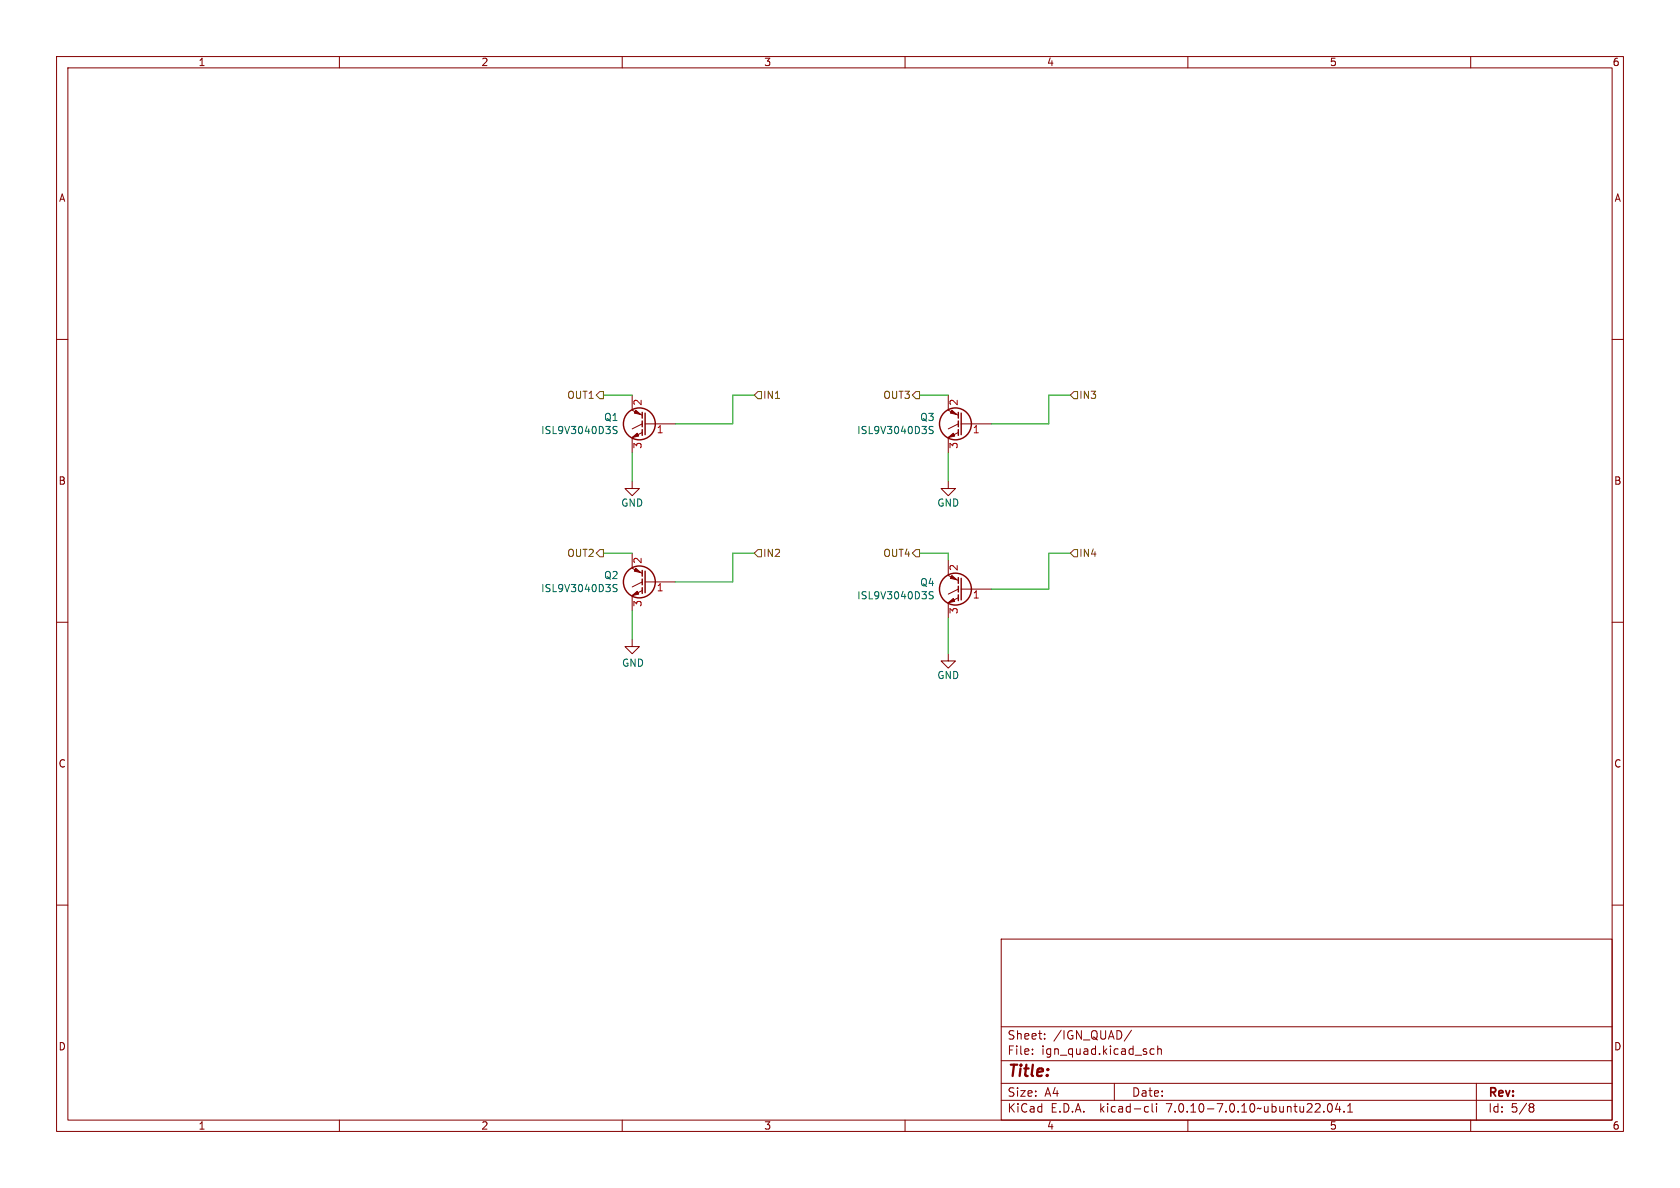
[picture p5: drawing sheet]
<svg xmlns="http://www.w3.org/2000/svg" width="297mm" height="210mm" viewBox="0 0 297 210" stroke-linecap="round" stroke-linejoin="round" font-family="sans-serif">
<g fill="none" stroke="#840000" stroke-width=".18">
<path d="M10 10h277v190h-277zM12 12h273v186h-273zM60 10v2M110 10v2M160 10v2M210 10v2M260 10v2M10 60h2M285 60h2M111.8 69.9v2.5M111.8 77.5v2.5M111.8 72.5l1.7 .9"/>
<path d="M113.5 76.5l-1.7 .8M113.5 74.9l-1.7 .9M114 74.9h5.4M167.6 69.9v2.5M167.6 77.5v2.5M167.6 72.5l1.8 .9M169.4 76.5l-1.8 .8M169.4 74.9l-1.8 .9M169.9 74.9h5.4M111.8 85.1v1.3h1.2l-1.2 1.2-1.3-1.2h1.3M111.8 97.8v2.5M167.6 85.1v1.3h1.3l-1.3 1.2-1.2-1.2h1.2"/>
<path d="M167.6 99.1v2.5M10 110h2M111.8 113v1.3h1.2l-1.2 1.3-1.3-1.3h1.3M111.8 100.5l1.7 .8M111.8 105.4v2.6M113.5 104.4l-1.7 .9M113.5 102.9l-1.7 .9M114 102.9h5.4M167.6 115.6v1.2h1.3l-1.3 1.3-1.2-1.3h1.2M167.6 101.7l1.8 .9M167.6 106.7v2.5M169.4 105.7l-1.8 .9"/>
<path d="M169.4 104.1l-1.8 .9M169.9 104.1h5.4M285 110h2M10 160h2M285 160h2M177 166h108v32h-108zM60 198v2M110 198v2M160 198v2M177 194.5h108M177 191.5h108M177 187.5h108"/>
<path d="M177 181.5h108M182.5 186.3v.1M182.5 185.5v.1M184.7 183.6v.1M184.7 182.8v.1M197 191.5v3M200 182.1l-1.3 2M202.6 195.6l.4 .1M203 196.5l-.4 .1M203.7 195.1v1.3l.2 .2M204 185.5l-.4-.1-.3 .3v.4l.2 .2h.5M204.5 195.1v.1"/>
<path d="M204.5 195.6v1M204.7 185.5l.2-.1 .3 .1 .1 .9M204.7 184.9v1.5M210 198v2M234 196.5v.1M234.9 195.2l.1-.1a.81 .81 0 0 1 .6 .6 .81 .81 0 0 1-.3 .8l-.1 .1a.81 .81 0 0 1-.6-.6 .81 .81 0 0 1 .3-.8zM236.5 195l-.4 1.1h.9M236.8 195.6v1M237.6 196.5v.1M238.2 196.6h.9M238.2 195.5l.5-.4v1.5M260 198v2"/>
<path d="M261 191.5v6.5M270.6 195.1h.3l.3 .3-.3 .3M270.6 195.7h.3M270.9 195.7l.2 .2 .1 .4-.3 .3h-.3"/>
</g>
<g fill="none" stroke="#840000" stroke-width=".25">
<path d="M113.5 72.9v1M113.5 74.4v1M113.5 75.9v1.1M114 73v3.8M169.4 72.9v1M169.4 74.4v1M169.4 75.9v1.1M169.9 73v3.8M113.5 100.8v1.1M113.5 102.4v1M113.5 103.9v1M114 101v3.8"/>
<path d="M169.4 102.1v1M169.4 103.6v1M169.4 105.2v1M169.9 102.2v3.8"/>
<circle cx="113" cy="74.9" r="2.82"/>
<circle cx="168.9" cy="74.9" r="2.82"/>
<circle cx="113" cy="102.9" r="2.82"/>
<circle cx="168.9" cy="104.1" r="2.82"/>
</g>
<g fill="#840000" stroke="#840000" stroke-width=".18">
<path d="M111.8 105.3l.8-.8 .3 .5z"/>
<path d="M112.4 100.5l.9 .7-1.2-.2z"/>
<path d="M111.8 77.3l.8-.7 .3 .5z"/>
<path d="M112.4 72.5l.9 .8-1.2-.3z"/>
<path d="M167.6 106.6l.9-.8 .3 .5z"/>
<path d="M168.3 101.7l.9 .8-1.2-.3z"/>
<path d="M167.6 77.3l.9-.7 .3 .5z"/>
<path d="M168.3 72.5l.9 .8-1.2-.3z"/>
</g>
<path d="M109.1 75.4h-.5l-.2 .2 .1 .3 .5 .3v.3l-.1 .2-.5-.1M165 75.4h-.5l-.3 .2 .2 .3 .5 .3v.3l-.2 .2-.5-.1M109.1 103.4l-.5-.1-.2 .3 .1 .3 .5 .2v.4l-.1 .1-.5-.1M165 104.7l-.5-.1-.3 .2 .2 .3 .5 .3v.3l-.2 .2-.5-.1" fill="none" stroke="#006464" stroke-width=".18"/>
<path d="M106 69.2h.7v1.3h-.7l-.6-.6zM134 69.2h.6v1.3h-.6l-.7-.6zM161.9 69.2h.7v1.3h-.7l-.6-.6zM189.9 69.2h.6v1.3h-.6l-.7-.6zM106 97.2h.7v1.2h-.7l-.6-.6zM134 97.2h.6v1.2h-.6l-.7-.6zM161.9 97.2h.7v1.2h-.7l-.6-.6zM189.9 97.2h.6v1.2h-.6l-.7-.6z" fill="none" stroke="#725600" stroke-width=".18"/>
<path d="M106.7 69.9h5.1M133.3 69.9h-3.8v5h-10.1M162.6 69.9h5M189.2 69.9h-3.8v5h-10.1M106.7 97.8h5.1M111.8 80v5.1M133.3 97.8h-3.8v5.1h-10.1M162.6 97.8h5v1.3M167.6 80v5.1M189.2 97.8h-3.8v6.3h-10.1M111.8 108v5M167.6 109.2v6.4" fill="none" stroke="#009600" stroke-width=".18"/>
<text font-size="2.8" fill="#840000" x="178" y="190.9">Title:</text>
<g font-size="2.1" fill="#840000">
<text x="178" y="184">Sheet:</text>
<text x="186.2" y="184">/IGN_QUAD/</text>
<text x="178" y="186.7">File:</text>
<text x="184.1" y="186.7">ign_quad.kicad_sch</text>
<text x="178" y="196.9">KiCad</text>
<text x="178" y="194.1">Size:</text>
<text x="184.7" y="194.1">A4</text>
<text x="185.7" y="196.9">E.D.A.</text>
<text x="194.6" y="196.9">kicad-cli</text>
<text x="200" y="194.1">Date:</text>
<text x="206.5" y="196.9">7.0.10-7.0.10~ubuntu22.04.1</text>
<text x="263" y="194.3">Rev:</text>
<text x="263" y="196.9">Id:</text>
<text x="267.1" y="196.9">5/8</text>
</g>
<g font-size="1.8" fill="#840000">
<text x="35" y="11.9">1</text>
<text x="85" y="11.9">2</text>
<text x="135" y="11.9">3</text>
<text x="185" y="11.9">4</text>
<text x="235" y="11.9">5</text>
<text x="285" y="11.9">6</text>
<text x="10.3" y="35.9">A</text>
<text x="285.3" y="35.9">A</text>
<text x="10.3" y="85.9">B</text>
<text x="285.3" y="85.9">B</text>
<text x="10.3" y="135.9">C</text>
<text x="285.3" y="135.9">C</text>
<text x="10.3" y="185.9">D</text>
<text x="285.3" y="185.9">D</text>
<text x="35" y="199.9">1</text>
<text x="85" y="199.9">2</text>
<text x="135" y="199.9">3</text>
<text x="185" y="199.9">4</text>
<text x="235" y="199.9">5</text>
<text x="285" y="199.9">6</text>
</g>
<g font-size="1.8" fill="#725600">
<text x="100.2" y="70.7">OUT1</text>
<text x="134.8" y="70.7">IN1</text>
<text x="156.1" y="70.7">OUT3</text>
<text x="190.7" y="70.7">IN3</text>
<text x="100.2" y="98.7">OUT2</text>
<text x="134.8" y="98.7">IN2</text>
<text x="156.1" y="98.7">OUT4</text>
<text x="190.7" y="98.7">IN4</text>
</g>
<g font-size="1.8" fill="#a90000">
<text x="113.7" y="71.8" transform="rotate(-90 113.7 71.8)">2</text>
<text x="169.6" y="71.8" transform="rotate(-90 169.6 71.8)">2</text>
<text x="116" y="76.9">1</text>
<text x="171.9" y="76.9">1</text>
<text x="113.7" y="79.4" transform="rotate(-90 113.7 79.4)">3</text>
<text x="169.6" y="79.4" transform="rotate(-90 169.6 79.4)">3</text>
<text x="113.7" y="99.8" transform="rotate(-90 113.7 99.8)">2</text>
<text x="169.6" y="101" transform="rotate(-90 169.6 101)">2</text>
<text x="113.7" y="107.4" transform="rotate(-90 113.7 107.4)">3</text>
<text x="116" y="104.9">1</text>
<text x="171.9" y="106.1">1</text>
<text x="169.6" y="108.7" transform="rotate(-90 169.6 108.7)">3</text>
</g>
<g font-size="1.8" fill="#006464">
<text x="95.6" y="76.9">ISL9V3040D3S</text>
<text x="106.7" y="74.6">Q1</text>
<text x="151.4" y="76.9">ISL9V3040D3S</text>
<text x="162.6" y="74.6">Q3</text>
<text x="109.7" y="89.8">GND</text>
<text x="165.6" y="89.8">GND</text>
<text x="95.6" y="104.9">ISL9V3040D3S</text>
<text x="106.7" y="102.6">Q2</text>
<text x="151.4" y="106.1">ISL9V3040D3S</text>
<text x="162.6" y="103.8">Q4</text>
<text x="109.9" y="118.1">GND</text>
<text x="165.6" y="120.2">GND</text>
</g>
</svg>
